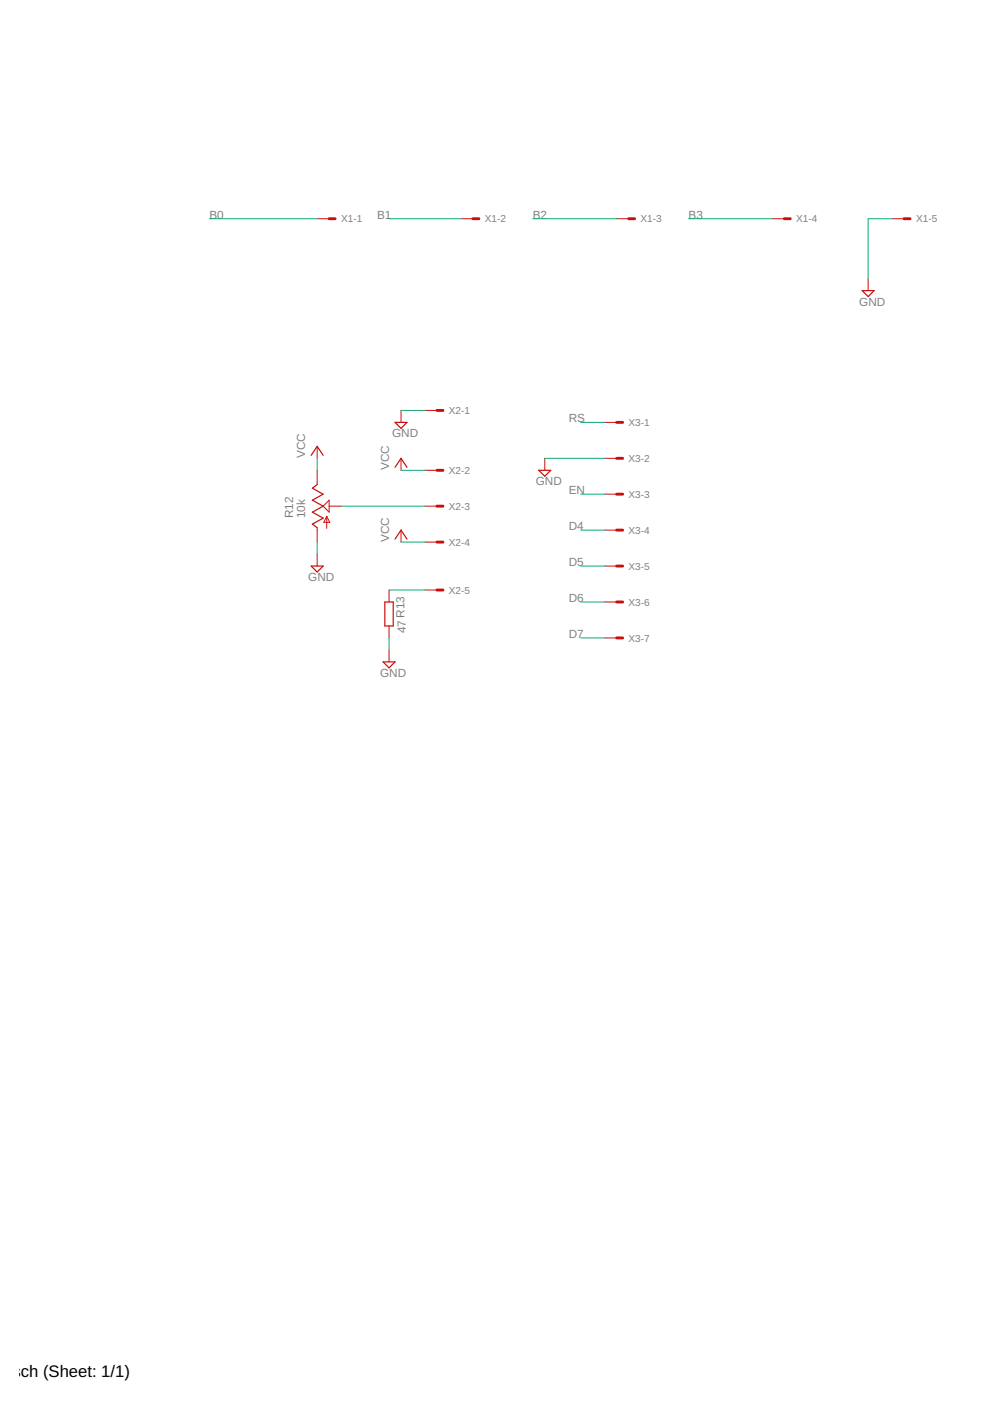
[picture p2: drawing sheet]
<svg xmlns="http://www.w3.org/2000/svg" width="210mm" height="297mm" viewBox="0 0 210 297" stroke-linecap="round" stroke-linejoin="round" font-family="sans-serif">
<g fill="none" stroke="#c90d0c" stroke-width=".61">
<path d="M69.8 46.4h1.3M100.3 46.4h1.2M133.3 46.4h1.3M166.3 46.4h1.3M191.7 46.4h1.3M92.6 87h1.3M92.6 99.7h1.3M130.7 89.6h1.3M130.7 97.2h1.3M92.6 107.3h1.3M92.6 114.9h1.3M130.7 104.8h1.3"/>
<path d="M130.7 112.4h1.3M92.6 125.1h1.3M130.7 120h1.3M130.7 127.6h1.3M130.7 135.3h1.3"/>
</g>
<g fill="none" stroke="#c90d0c" stroke-width=".21">
<path d="M67.2 46.4h2.6M97.7 46.4h2.6M130.7 46.4h2.6M163.7 46.4h2.6M184.1 59.1v2.5M189.1 46.4h2.6M67.2 94.6v2.6M67.2 99.7v3M85 87v2.6M85 97.2v2.5M90.1 87h2.5M90.1 99.7h2.5"/>
<path d="M115.5 97.2v2.5M128.2 89.6h2.5M128.2 97.2h2.5M67.2 111.9v3M67.2 117.5v2.5M68.5 107.3l1.3-1.3v2.6zM69.3 109.5v2.5M69.3 109.5l.6 1.2h-1.3zM69.8 107.3h2.5M85 112.4v2.5M90.1 107.3h2.5M90.1 114.9h2.5"/>
<path d="M128.2 104.8h2.5M128.2 112.4h2.5M82.5 125.1v2.5M82.5 132.7v2.6M82.5 137.8v2.5M90.1 125.1h2.5M128.2 120h2.5M128.2 127.6h2.5M128.2 135.3h2.5"/>
</g>
<path d="M182.8 61.6h2.5l-1.2 1.3zM66 96.5l1.2-1.9 1.3 1.9M83.8 89.6h2.5l-1.3 1.2zM83.8 99.1l1.2-1.9 1.3 1.9M114.2 99.7h2.6l-1.3 1.3zM67.2 102.7l-1 .8 2.3 1.3-2.3 1.2 2.3 1.3-2.3 1.3 2.3 1.3-2.3 1.2 1 .8M83.8 114.3l1.2-1.9 1.3 1.9M66 120h2.5l-1.3 1.3zM81.6 127.6h1.8v5.1h-1.8zM81.2 140.3h2.6l-1.3 1.3z" fill="none" stroke="#c90d0c" stroke-width=".25"/>
<g fill="none" stroke="#0dab76" stroke-width=".21">
<path d="M44.4 46.4h22.8M82.5 46.4h15.2M113 46.4h17.7M146 46.4h17.7M189.1 46.4h-5v12.7M67.2 97.2v2.5M85 87h5.1M85 99.7h5.1M115.5 97.2h12.7M123.1 89.6h5.1M67.2 114.9v2.6M72.3 107.3h17.8"/>
<path d="M85 114.9h5.1M123.1 112.4h5.1M123.1 104.8h5.1M82.5 135.3v2.5M82.5 125.1h7.6M123.1 120h5.1M123.1 127.6h5.1M123.1 135.3h5.1"/>
</g>
<text font-size="3.5" x="-.3" y="291.8">b.sch (Sheet: 1/1)</text>
<g font-size="2.5" fill="#808080">
<text x="44.4" y="46.4">B0</text>
<text x="79.9" y="46.4">B1</text>
<text x="113" y="46.4">B2</text>
<text x="146" y="46.4">B3</text>
<text x="182.2" y="64.8">GND</text>
<text x="120.6" y="89.5">RS</text>
<text x="83.1" y="92.7">GND</text>
<text x="64.7" y="97.2" transform="rotate(-90 64.7 97.2)">VCC</text>
<text x="82.5" y="99.7" transform="rotate(-90 82.5 99.7)">VCC</text>
<text x="113.6" y="102.9">GND</text>
<text x="120.6" y="104.8">EN</text>
<text x="62.2" y="109.9" transform="rotate(-90 62.2 109.9)">R12</text>
<text x="64.7" y="109.9" transform="rotate(-90 64.7 109.9)">10k</text>
<text x="120.6" y="112.4">D4</text>
<text x="82.5" y="114.9" transform="rotate(-90 82.5 114.9)">VCC</text>
<text x="65.3" y="123.2">GND</text>
<text x="120.6" y="120">D5</text>
<text x="120.6" y="127.6">D6</text>
<text x="86" y="134.2" transform="rotate(-90 86 134.2)">47 R13</text>
<text x="120.6" y="135.3">D7</text>
<text x="80.6" y="143.5">GND</text>
</g>
<g font-size="2.1" fill="#808080">
<text x="72.3" y="47.1">X1-1</text>
<text x="102.8" y="47.1">X1-2</text>
<text x="135.8" y="47.1">X1-3</text>
<text x="168.8" y="47.1">X1-4</text>
<text x="194.2" y="47.1">X1-5</text>
<text x="95.2" y="87.8">X2-1</text>
<text x="133.3" y="90.3">X3-1</text>
<text x="95.2" y="100.5">X2-2</text>
<text x="133.3" y="97.9">X3-2</text>
<text x="133.3" y="105.5">X3-3</text>
<text x="95.2" y="108.1">X2-3</text>
<text x="133.3" y="113.2">X3-4</text>
<text x="95.2" y="115.7">X2-4</text>
<text x="95.2" y="125.9">X2-5</text>
<text x="133.3" y="120.8">X3-5</text>
<text x="133.3" y="128.4">X3-6</text>
<text x="133.3" y="136">X3-7</text>
</g>
</svg>
